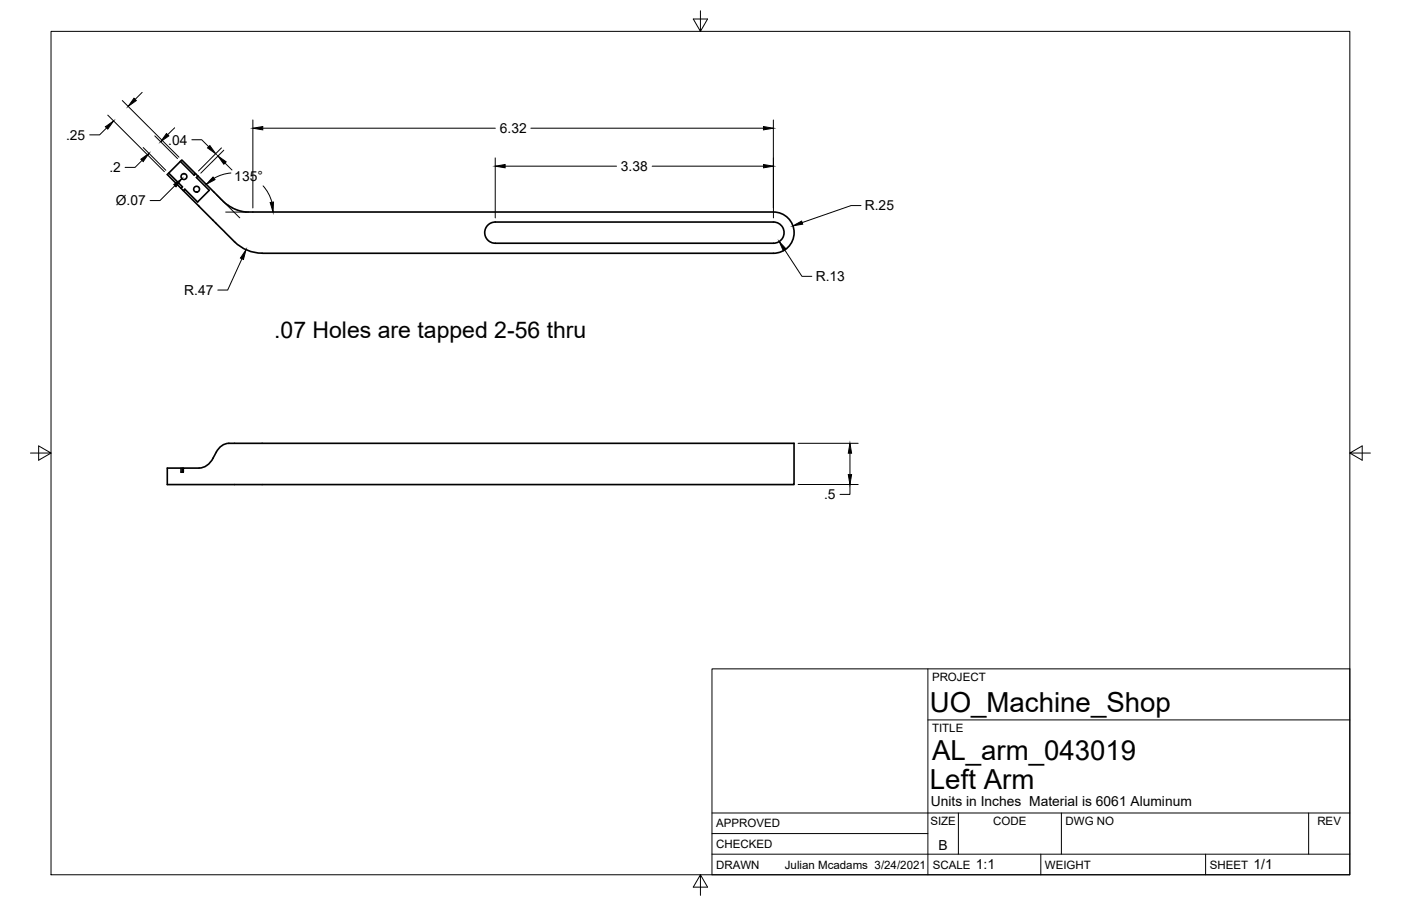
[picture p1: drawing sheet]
<svg xmlns="http://www.w3.org/2000/svg" width="432mm" height="279mm" viewBox="0 0 432 279" stroke-linecap="round" stroke-linejoin="round" font-family="sans-serif">
<!-- layer: Visible -->
<g fill="none" stroke="#000" stroke-width=".51">
<path d="M55.6 49.8l.4-.5 4.3 4.3-.5 .4zM55.6 49.8l-4 4 4.2 4.3 .4-.5-4.2-4.2M55.8 58.1l.7 .7M60.3 53.6l8.6 8.6 1.4 1.1M61 54.3l-.5 .4 4 4-3.6 3.6-3.9-4-.5 .5 12.4 12.3a23.6 23.6 0 0 0 7.3 6.1l2.7 .7 1.9 .2M70.3 63.3l2.5 1.4 3 .7h162.6a6.4 6.4 0 0 1 6.4 6.3 6.4 6.4 0 0 1-6.4 6.4h-157.6M150.4 69.4a3.3 3.3 0 0 1 2.3-.9h85.7a3.3 3.3 0 0 1 3.3 3.2 3.3 3.3 0 0 1-3.3 3.3h-85.7a3.3 3.3 0 0 1-3.1-2 3.3 3.3 0 0 1 .8-3.6zM55.8 144.4v1.2h.7v-1.2h4.9M56.5 144.4h-.3v1.2M61.4 144.3a5 5 0 0 0 4.3-3 6.5 6.5 0 0 1 4.2-4.5l174.8-.1v12.7h-193.1v-5h4.6"/>
<circle cx="56.7" cy="54.5" r=".9"/>
<circle cx="60.6" cy="58.3" r=".9"/>
</g>
<!-- layer: Border -->
<path d="M15.7 9.7h400.3v260.1h-400.3zM215.9 3.3v6.4l-2.2-3.8h4.4l-2.2 3.8M9.4 139.7h6.3l-3.8-2.2v4.4l3.8-2.2M416 139.7l3.8 2.2v-4.4l-3.8 2.2h6.4M215.9 269.8l2.2 3.8h-4.4l2.2-3.8v6.3" fill="none" stroke="#000" stroke-width=".31"/>
<!-- layer: Titleblock -->
<path d="M219.4 206.3h196.6v63.5h-196.6zM286 206.3v63.5M286 222h130M219.4 257.1h66.6M219.4 250.7h196.6M295.4 250.7v12.7M327.1 250.7v12.7M403.3 250.7v12.7M219.4 263.4h196.6M320.8 263.4v6.4M371.6 263.4v6.4" fill="none" stroke="#000" stroke-width=".31"/>
<!-- layer: Dimensions -->
<g fill="none" stroke="#000" stroke-width=".31">
<path d="M32.9 39.5l-2.2 2.1h-3.1M33.2 35.5l17.5 17.5M37.7 31l17.5 17.5M43.8 28.5l-2.1 2.1M53.8 39.4l-2.1 2.2M77.9 37v27.1M81 39.5h71.7M163.6 39.5h71.7M238.4 37v27.1M43.8 49.5l-2.2 2.1h-3M44.1 45.5l7 7M47.7 41.9l7 7"/>
<path d="M53.9 57.3l-4.6 4.5h-3M59.1 43.1h3.1l2.1 2.2M68.3 45.6l-7.1 7.1M69 46.3l-7.1 7.1M69.3 50.3l2.2 2.1M71.2 53.4a12.1 12.1 0 0 0-5.2 1.6M81.1 57.3a12.1 12.1 0 0 1 2.7 5.1M152.6 48.7v18.5M155.7 51.2h34.3M201 51.2h34.3M238.4 48.7v18.5M66.7 60l7.2 7.2"/>
<path d="M69.6 65.4h7.1M74.6 79.8l-4.4 9.7h-3.1M241.8 77l5.4 8.2h3M265.4 63.4h-3.1l-15.1 5.2M246 136.7h18.5M262 139.8v6.6M246 149.4h18.5M262 149.4v3.1h-3.1"/>
</g>
<g fill="#000" stroke="#000" stroke-width=".31">
<path d="M32.5 39.1l2.5-1.8-1.8 2.5zM41.3 30.3l.7 .7-2.5 1.8zM77.9 39.5l3.1-.5v1zM235.3 39l3.1 .5-3.1 .5zM43.4 49.1l2.5-1.8-1.8 2.5zM51.3 41.2l.7 .7-2.5 1.8zM53.6 56.9l2.4-1.8-1.7 2.5zM64.7 44.9l1.8 2.5-2.5-1.8zM65.7 54.6l.6 .8-2.7 1.5zM67.2 48.1l2.5 1.8-.7 .7zM152.6 51.2l3.1-.5v1.1zM235.3 50.7l3.1 .5-3.1 .6z"/>
<path d="M75.8 77l-.8 3-.9-.4zM83.3 62.4l1-.1-.1 3.1zM240.2 74.5l2.1 2.3-.9 .5zM244.4 69.7l2.7-1.5 .3 .9zM262 136.7l.5 3.1h-1zM261.5 146.4h1l-.5 3z"/>
</g>
<g font-size="8.5">
<text x="286.6" y="219.6">UO_Machine_Shop</text>
<text x="287.3" y="234.5">AL_arm_043019</text>
<text x="286.6" y="243.2">Left Arm</text>
</g>
<text font-size="7.1" x="84.5" y="104.3">.07 Holes are tapped 2-56 thru</text>
<g font-size="4.3">
<text x="154.1" y="41">6.32</text>
<text x="20.4" y="43.1">.25</text>
<text x="51.9" y="44.6">.04</text>
<text x="33.7" y="53.1">.2</text>
<text x="191.4" y="52.7">3.38</text>
<text x="72.2" y="55.7">135°</text>
<text x="35.7" y="63.3">Ø.07</text>
<text x="266.6" y="64.9">R.25</text>
<text x="251.4" y="86.7">R.13</text>
<text x="56.8" y="91">R.47</text>
<text x="254" y="154">.5</text>
<text x="286.9" y="248.7">Units in Inches Material is 6061 Aluminum</text>
<text x="289.2" y="262.1">B</text>
<text x="300.8" y="268.1">1:1</text>
<text x="386.4" y="268.1">1/1</text>
</g>
<g font-size="3.5">
<text x="287.3" y="210.1">PROJECT</text>
<text x="287.3" y="225.8">TITLE</text>
<text x="220.7" y="255.2">APPROVED</text>
<text x="286.7" y="254.5">SIZE</text>
<text x="306.1" y="254.5">CODE</text>
<text x="328.4" y="254.5">DWG NO</text>
<text x="406" y="254.5">REV</text>
<text x="220.7" y="261.5">CHECKED</text>
<text x="220.7" y="267.9">DRAWN</text>
<text x="241.9" y="267.8">Julian Mcadams 3/24/2021</text>
<text x="287.5" y="267.9">SCALE</text>
<text x="322.1" y="267.9">WEIGHT</text>
<text x="372.9" y="267.9">SHEET</text>
</g>
</svg>
